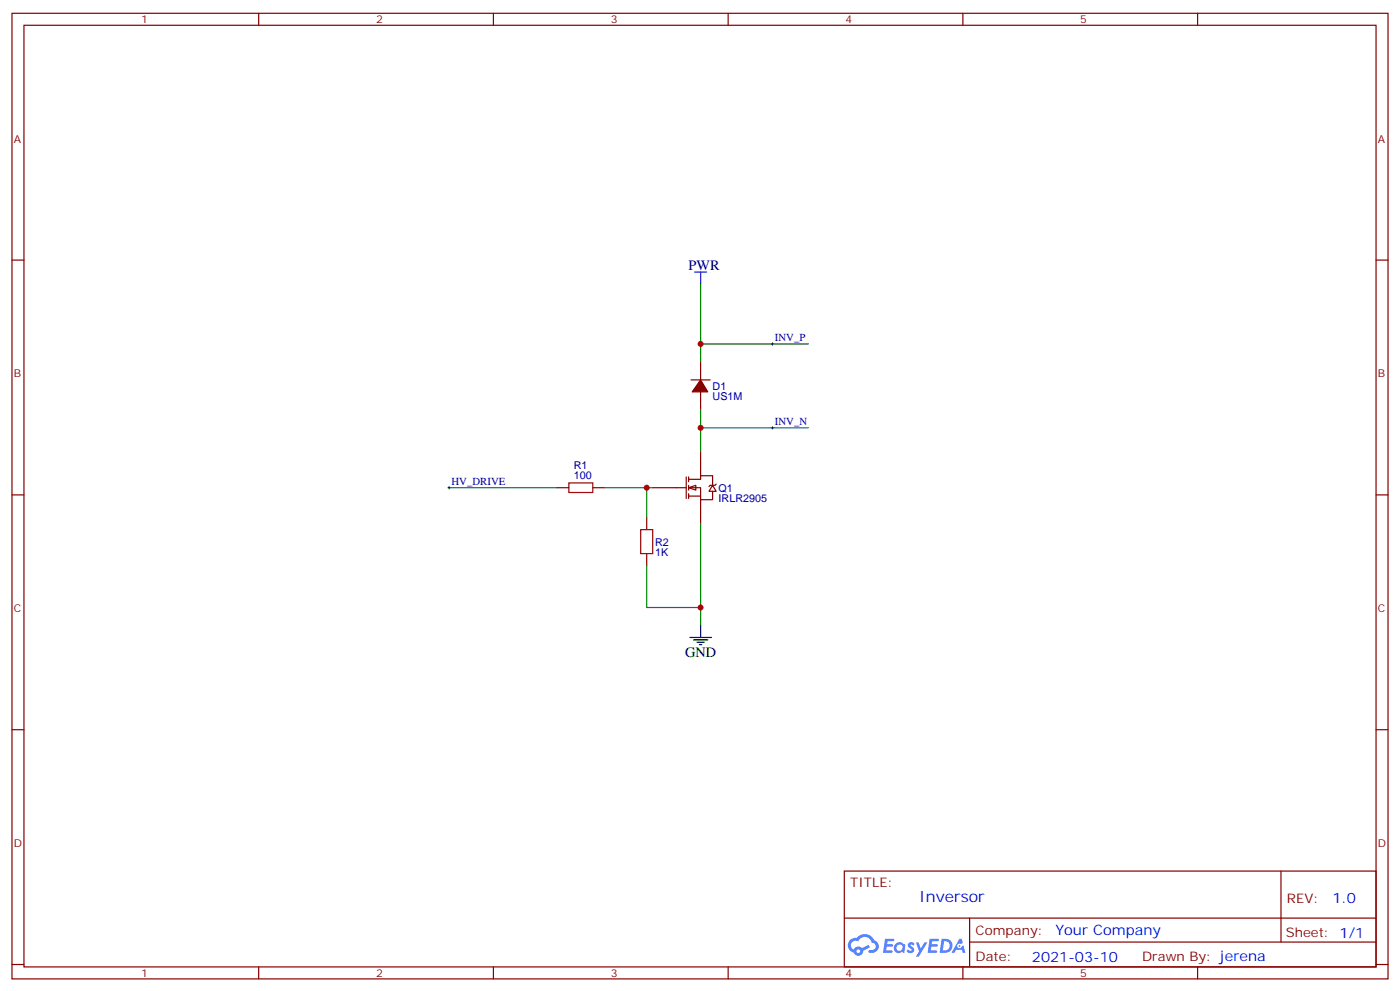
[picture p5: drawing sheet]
<svg xmlns="http://www.w3.org/2000/svg" width="412mm" height="292mm" viewBox="0 0 412 292" stroke-linecap="round" stroke-linejoin="round" font-family="sans-serif">
<g fill="none" stroke="#870000" stroke-width=".35">
<path d="M3.5 3.9h405.4v284.4h-405.4zM7.1 7.4h398.2v277.3h-398.2zM76.2 3.9v3.5M145.3 3.9v3.5M214.5 3.9v3.5M283.6 3.9v3.5M352.8 3.9v3.5M3.5 76.6h3.6M405.3 76.6h3.6M3.5 145.7h3.6M405.3 145.7h3.6M3.5 214.9h3.6"/>
<path d="M405.3 214.9h3.6M248.7 256.5h156.6v28.2h-156.6zM377.3 256.5v20.9M248.7 270.4h156.5M285.6 277.4h119.6M285.6 270.4v14.1M3.5 284h3.6M76.2 284.7v3.6M145.3 284.7v3.6M214.5 284.7v3.6M283.6 284.7v3.6M352.8 284.7v3.6"/>
<path d="M405.3 284h3.6"/>
</g>
<g fill="#5487ff">
<path d="M267.7 277.7a1.22 1.22 0 0 1 1.7 .2l-.4 .6a.47 .47 0 0 0-.3-.4 .47 .47 0 0 0-.5 .2l.1 .2a1.14 1.14 0 0 1 .8 1.8 1.14 1.14 0 0 1-1.9 0l-.2-.2 .5-.6 .7 .5a.29 .29 0 0 0 .3-.3 .29 .29 0 0 0-.2-.3 1.04 1.04 0 0 1-.6-1.7z"/>
<path d="M260.7 276.4h2.4l.3 .2-.2 .5-1.8 .1-.1 .8h1.5l.3 .4-.3 .4h-1.6l-.2 1.1h1.7l.2 .3-.2 .3-2.6 .1z"/>
<path d="M273.8 276.4h2.4l.3 .2-.1 .5-1.8 .1-.2 .8h1.6l.3 .4-.4 .4h-1.6l-.1 1.1h1.7l.2 .3-.2 .3-2.6 .1z"/>
<path d="M282.6 276.4h.7l.3 1.3-.6 .3a.69 .69 0 0 0-1 .3 .69 .69 0 0 0 .4 .9 .69 .69 0 0 0 .9-.6l.5-.2 .6 2.2h-.8l-.2-.9h-1.8l-.5 .9h-.8z"/>
<path d="M269.8 277.5h.8l.6 1.8 1.1-1.8h.9l-2.6 4.2h-.8l.9-1.5z"/>
<path d="M277.4 276.4l-.6 4.2h1.3a2.11 2.11 0 0 0 2.5-2.1 2.11 2.11 0 0 0-2.5-2.1zM278.1 277.2a1.39 1.39 0 0 1 1.7 1.4 1.39 1.39 0 0 1-1.8 1.3h-.3z"/>
<path d="M263.7 278.1a1.54 1.54 0 0 0-.1 2.1 1.54 1.54 0 0 0 2.2 .1l.6 .3 .3-2.3-.2-.3h-.4a1.49 1.49 0 0 0-2.4 .1zM264 279.1a.94 .94 0 0 1 1.8 0 .94 .94 0 0 1-1.8 0z"/>
<path d="M250.4 276.8a2.18 2.18 0 0 0 1.1 3.7 1.44 1.44 0 0 0 1.6 .9 1.44 1.44 0 0 0 1.2-1.4l2-1-.5-.8-1.9 1a1.47 1.47 0 0 0-2.4 .4 1.39 1.39 0 0 1-.7-1.9 1.39 1.39 0 0 1 2-.5 2.12 2.12 0 0 1 2.2-1.3 2.12 2.12 0 0 1 1.9 1.7 1.14 1.14 0 0 1 1.1 1.4 1.14 1.14 0 0 1-1.7 .7 .43 .43 0 0 0-.5 .4 .43 .43 0 0 0 .4 .5 1.98 1.98 0 0 0 2.5-1.2 1.98 1.98 0 0 0-1.2-2.6 3.1 3.1 0 0 0-5.3-.6l-.9 .1zM252.3 280.1a.55 .55 0 0 1 1.1 0 .55 .55 0 0 1-1.1 0z"/>
<circle cx="282.6" cy="278.5" r=".26"/>
</g>
<g fill="#fff" stroke="#870000" stroke-width=".35">
<path d="M202.8 143.6l2.2-.7v1.4z"/>
<path d="M209.9 142.9l1.1 1.8h-2.2z"/>
</g>
<g fill="none" stroke="#870000" stroke-width=".35">
<path d="M203.6 111.9h5.6M206.4 106.6v5.3M206.4 115.4v5.3M206.4 133v7.1M164 143.6h3.6M174.6 143.6h3.6M190.5 152.4v3.6M192.3 143.6h9.8M202.1 140.4v6.4M202.8 141.1h3.6v-1h3.5v2.8M202.8 143.6h3.6v3.5h3.5v-2.4M202.8 146.1h3.6"/>
<path d="M202.8 140.4v1.5M202.8 142.9v1.4M202.8 145.4v1.4M206.4 147.1v7.1M211 142.6l-.4 .3h-1.4l-.4 .4M190.5 163v3.5"/>
</g>
<path d="M206.4 111.9l2.1 3.5h-4.6z" fill="#870000" stroke="#870000" stroke-width=".35"/>
<path d="M206.4 83.6v23M206.4 101.3h31.7M206.4 120.7v12.3M206.4 126h31.7M132.3 143.6h31.7M178.2 143.6h12.3M192.3 143.6h-1.8v8.8M206.4 154.2v30M190.5 166.5v12.4h15.9" fill="none" stroke="#008700" stroke-width=".35"/>
<path d="M167.6 142.2h7v2.8h-7zM188.7 156h3.6v7h-3.6z" fill="none" stroke="#a10000" stroke-width=".35"/>
<path d="M204.6 80.1h3.5M206.4 80.1v3.5" fill="none" stroke="#00f" stroke-width=".35"/>
<path d="M227.2 101.3h.7M227.5 100.9v.7M227.2 126h.7M227.5 125.6v.7M131.9 143.6h.7M132.3 143.3v.7" fill="none" stroke="#000" stroke-width=".29"/>
<path d="M203.2 187.7h6.3M204.3 188.4h4.2M205.3 189.1h2.1M206 189.8h.7M206.4 184.2v3.5" fill="none" stroke="#000" stroke-width=".35"/>
<g fill="#c00">
<circle cx="206.4" cy="178.9" r=".88"/>
<circle cx="190.5" cy="143.6" r=".88"/>
<circle cx="206.4" cy="101.3" r=".88"/>
<circle cx="206.4" cy="126" r=".88"/>
</g>
<text font-size="4.6" fill="#00f" x="270.8" y="265.5">Inversor</text>
<text font-size="4.2" fill="#000080" x="202.8" y="79.4">PWR</text>
<text font-size="4.2" x="201.8" y="193.4">GND</text>
<g font-size="4.2" fill="#00f">
<text x="392.5" y="265.8">1.0</text>
<text x="310.9" y="275.3">Your Company</text>
<text x="304" y="283.1">2021-03-10</text>
</g>
<g font-size="3.9" fill="#800">
<text x="250.5" y="261.1">TITLE:</text>
<text x="379.1" y="265.8">REV:</text>
<text x="287.4" y="275.3">Company:</text>
<text x="378.7" y="275.9">Sheet: 1/1</text>
<text x="287.4" y="283">Date:</text>
<text x="336.4" y="283.1">Draw</text>
<text x="346.6" y="283.1">n By: jerena</text>
</g>
<g font-size="3.2" fill="#800">
<text x="41.6" y="6.9">1</text>
<text x="110.8" y="6.9">2</text>
<text x="179.9" y="6.9">3</text>
<text x="249.1" y="6.9">4</text>
<text x="318.2" y="6.9">5</text>
<text x="4.1" y="42">A</text>
<text x="405.9" y="42">A</text>
<text x="4.1" y="111.2">B</text>
<text x="405.9" y="111.2">B</text>
<text x="4.1" y="180.3">C</text>
<text x="405.9" y="180.3">C</text>
<text x="4.1" y="249.4">D</text>
<text x="405.9" y="249.4">D</text>
<text x="41.6" y="287.7">1</text>
<text x="110.8" y="287.7">2</text>
<text x="179.9" y="287.7">3</text>
<text x="249.1" y="287.7">4</text>
<text x="318.2" y="287.7">5</text>
</g>
<g font-size="3.2" fill="#000080">
<text x="228.2" y="100.4">INV_P</text>
<text x="209.9" y="117.9">US1M</text>
<text x="209.9" y="114.8">D1</text>
<text x="228.2" y="125.1">INV_N</text>
<text x="133" y="142.7">HV_DRIVE</text>
<text x="169" y="141.1">100</text>
<text x="169" y="138.1">R1</text>
<text x="211.7" y="147.9">IRLR2905</text>
<text x="211.7" y="144.9">Q1</text>
<text x="193" y="160.7">R2</text>
<text x="193" y="163.8">1K</text>
</g>
</svg>
